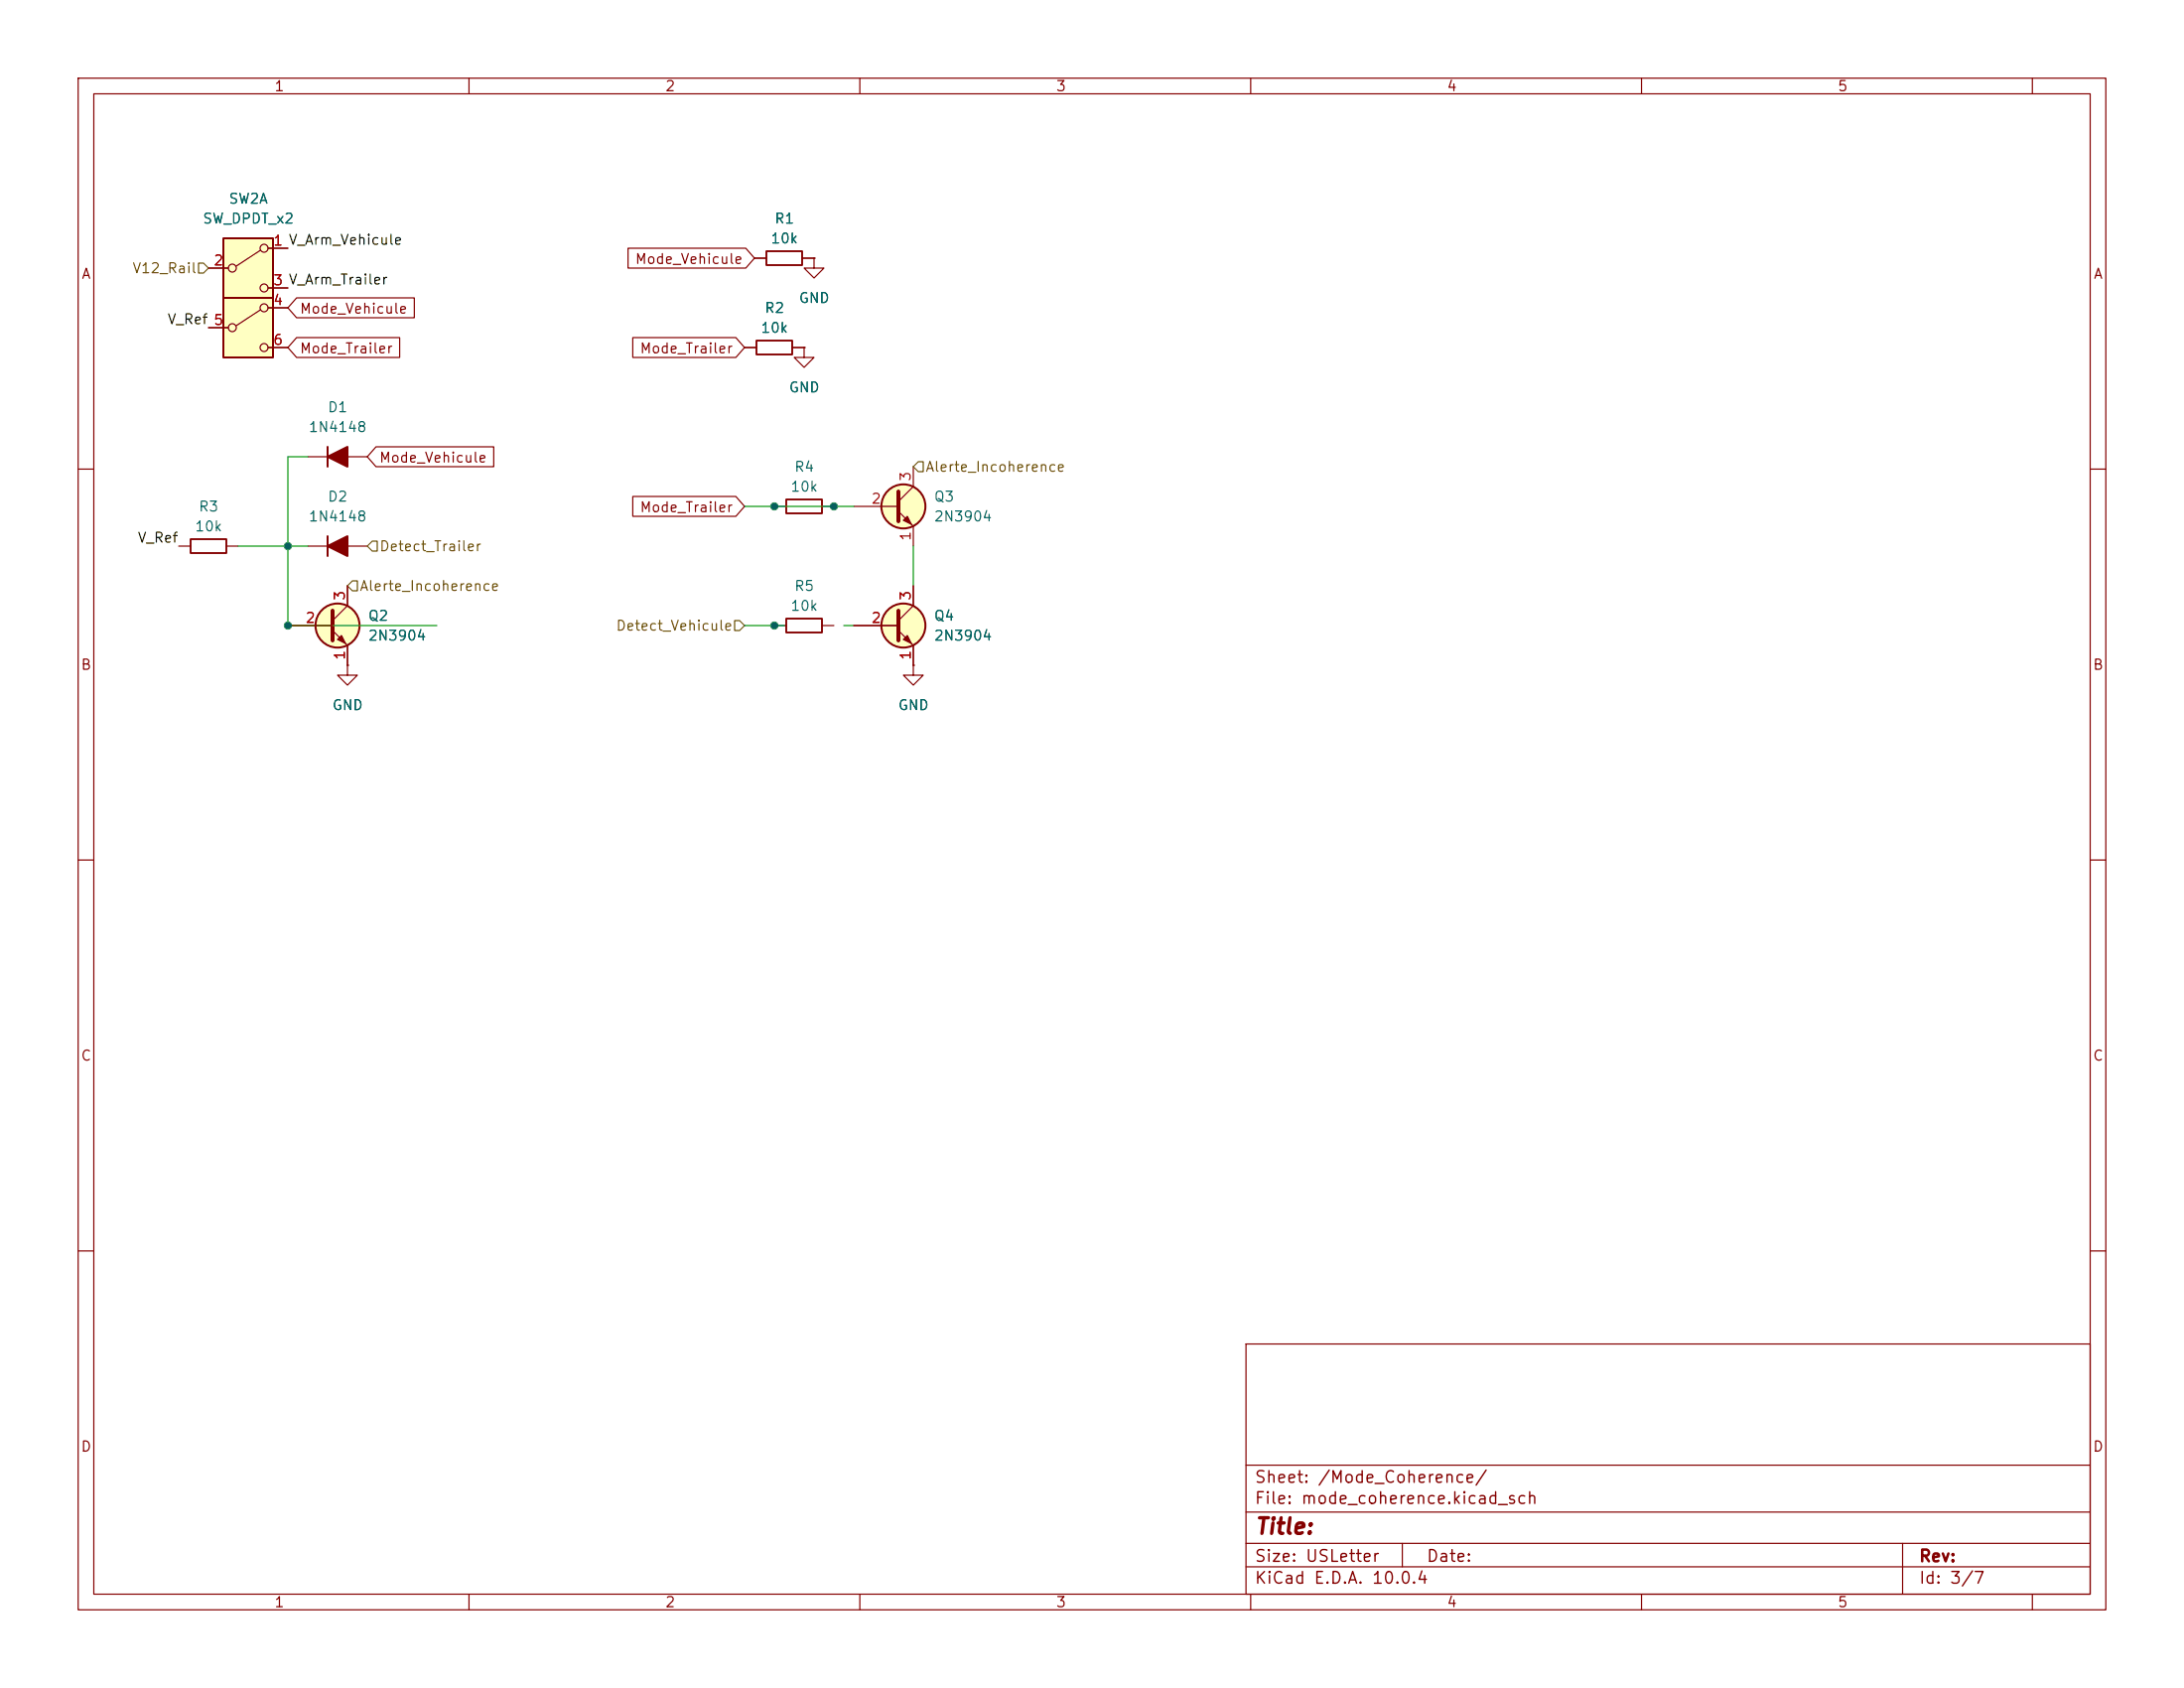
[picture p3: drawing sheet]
<svg xmlns="http://www.w3.org/2000/svg" width="279mm" height="216mm" viewBox="0 0 279 216" stroke-linecap="round" stroke-linejoin="round" font-family="sans-serif">
<g fill="none" stroke="#840000" stroke-width=".15">
<path d="M10 10h259.4v195.9h-259.4zM12 12h255.4v191.9h-255.4zM60 10v2M110 10v2M160 10v2M210 10v2M260 10v2M96.5 33h1.5M102.6 33h1.5M104.1 33v1.3h1.3l-1.3 1.3-1.2-1.3h1.2M104.1 33h.1M95.2 44.5h1.5"/>
<path d="M101.4 44.5h1.5M102.9 44.5v1.2h1.2l-1.2 1.3-1.3-1.3h1.3M102.9 44.5h.1M116.8 59.7v2.5l-1.9 1.9M10 60h2M39.4 69.9h7.6M44.4 74.9v2.6l-1.9 1.9M99.1 64.8h1.5M105.2 64.8h1.5M109.2 64.8h5.7M114.9 65.4l1.9 1.9v2.6M116.8 74.9v2.6l-1.9 1.9"/>
<path d="M267.4 60h2M36.8 80h5.7M42.5 80.6l1.9 2v2.5M99.1 80h1.5M105.2 80h1.5M109.2 80h5.7M114.9 80.6l1.9 2v2.5M116.8 85.1v1.3h1.3l-1.3 1.2-1.2-1.2h1.2M116.8 85.1h.1M10 110h2M267.4 110h2M10 160h2"/>
<path d="M159.4 171.9h108v32h-108zM267.4 160h2M159.4 197.4h108M159.4 193.4h108M159.4 187.4h108M179.4 197.4v3M243.4 197.4v6.5M60 203.9v2M110 203.9v2M159.4 200.4h108M160 203.9v2M210 203.9v2"/>
<path d="M260 203.9v2"/>
</g>
<path d="M98 32.1h4.6v1.8h-4.6zM96.8 43.6h4.5v1.7h-4.5zM100.6 63.9h4.6v1.8h-4.6zM100.6 79.1h4.6v1.8h-4.6z" fill="none" stroke="#840000" stroke-width=".24"/>
<path d="M41.9 69.9l2.5-1.3v2.5z" fill="#840000" stroke="#840000" stroke-width=".25"/>
<g fill="none" stroke="#840000" stroke-width=".25">
<path d="M41.9 68.6v2.5"/>
<circle cx="115.6" cy="64.8" r="2.82"/>
<circle cx="43.2" cy="80" r="2.82"/>
<circle cx="115.6" cy="80" r="2.82"/>
</g>
<g fill="#ffffc2" stroke="#ffffc2" stroke-width=".13">
<circle cx="115.6" cy="80" r="2.82"/>
<circle cx="115.6" cy="64.8" r="2.82"/>
<circle cx="43.2" cy="80" r="2.82"/>
</g>
<path d="M42.5 78.1v3.8M114.9 78.1v3.8M114.9 62.9v3.8" fill="none" stroke="#840000" stroke-width=".51"/>
<g fill="#840000" stroke="#840000" stroke-width=".15">
<path d="M115.6 81.8l.5-.5 .5 1z"/>
<path d="M115.6 66.5l.5-.5 .5 1.1z"/>
<path d="M43.2 81.8l.5-.5 .5 1z"/>
</g>
<path d="M28.6 38.1h6.3v7.6h-6.3z" fill="#ffffc2"/>
<g fill="none" stroke="#840000" stroke-width=".15">
<path d="M33.3 39.6l-3.1 2.1M34.3 39.4h2.5M26.7 41.9h2.5M34.3 44.5h2.5M44.4 85.1v1.3h1.3l-1.3 1.2-1.2-1.2h1.2M44.4 85.1h.1"/>
<circle cx="33.8" cy="39.4" r=".51"/>
<circle cx="29.7" cy="41.9" r=".51"/>
<circle cx="33.8" cy="44.5" r=".51"/>
</g>
<path d="M28.6 38.1h6.3v7.6h-6.3z" fill="none" stroke="#840000" stroke-width=".25"/>
<path d="M28.6 30.5h6.3v7.6h-6.3z" fill="#ffffc2"/>
<g fill="none" stroke="#840000" stroke-width=".15">
<path d="M26.7 34.3h2.5M33.3 32l-3.1 2M34.3 31.8h2.5M34.3 36.8h2.5M34.3 39.4h2.5M37.9 38.1h15.1v2.5h-15.1l-1.1-1.2zM80.3 31.7h15.1l1.1 1.3-1.1 1.3h-15.1zM96.5 33h1.5M102.6 33h1.5M104.1 33h.1M26.7 41.9h2.5M34.3 44.5h2.5"/>
<path d="M37.9 43.2h13.2v2.5h-13.2l-1.1-1.2zM39.4 58.4h7.6M48.1 57.1h15.1v2.6h-15.1l-1.1-1.3zM81 43.2h13.1l1.1 1.3-1.1 1.2h-13.1zM95.2 44.5h1.5M101.4 44.5h1.5M102.9 44.5h.1M22.9 69.9h1.5M29 69.9h1.5M44.4 74.9v2.6M81 63.5h13.1l1.1 1.3-1.1 1.2h-13.1zM116.8 74.9v2.6"/>
<path d="M36.8 80h5.7M44.4 85.1h.1M44.4 82.6v2.5M109.2 80h5.7M116.8 85.1h.1M116.8 82.6v2.5"/>
<circle cx="29.7" cy="34.3" r=".51"/>
<circle cx="33.8" cy="36.8" r=".51"/>
<circle cx="33.8" cy="31.8" r=".51"/>
</g>
<path d="M28.6 30.5h6.3v7.6h-6.3zM41.9 57.2v2.5" fill="none" stroke="#840000" stroke-width=".25"/>
<path d="M24.4 69h4.6v1.7h-4.6z" fill="none" stroke="#840000" stroke-width=".24"/>
<path d="M41.9 58.4l2.5-1.2v2.5z" fill="#840000" stroke="#840000" stroke-width=".25"/>
<path d="M25.4 33.7h.6l.7 .6-.7 .6h-.6zM117.5 59.1h.6v1.2h-.6l-.7-.6zM44.4 74.9l.7-.6h.6v1.3h-.6zM47.6 69.2h.7v1.3h-.7l-.6-.6zM94 79.4h.6l.6 .6-.6 .6h-.6z" fill="none" stroke="#725600" stroke-width=".15"/>
<path d="M39.4 58.4h-2.6v21.6h19.1M30.5 69.9h8.9M95.2 64.8h14M116.8 69.9v5M95.2 80h5.1M107.9 80h1.3" fill="none" stroke="#009600" stroke-width=".15"/>
<g fill="#009600" stroke="#009600" stroke-width=".13">
<circle cx="99.1" cy="64.8" r=".46"/>
<circle cx="106.7" cy="64.8" r=".46"/>
<circle cx="99.1" cy="80" r=".46"/>
<circle cx="36.8" cy="80" r=".46"/>
<circle cx="36.8" cy="69.9" r=".46"/>
</g>
<text font-size="2" fill="#840000" x="160.4" y="196.7">Title:</text>
<g font-size="1.5" fill="#840000">
<text x="160.4" y="190">Sheet: /Mode_Coherence/</text>
<text x="160.4" y="192.7">File: mode_coherence.kicad_sch</text>
<text x="160.4" y="202.9">KiCad E.D.A. 10.0.4</text>
<text x="160.4" y="200.1">Size: USLetter</text>
<text x="182.4" y="200.1">Date:</text>
<text x="245.4" y="200.1">Rev:</text>
<text x="245.4" y="202.9">Id: 3/7</text>
</g>
<g font-size="1.3" fill="#840000">
<text x="35" y="12">1</text>
<text x="85" y="12">2</text>
<text x="135" y="12">3</text>
<text x="185" y="12">4</text>
<text x="235" y="12">5</text>
<text x="10.3" y="36">A</text>
<text x="81.2" y="34.1">Mode_Vehicule</text>
<text x="267.7" y="36">A</text>
<text x="38.3" y="40.4">Mode_Vehicule</text>
<text x="38.3" y="45.5">Mode_Trailer</text>
<text x="81.8" y="45.5">Mode_Trailer</text>
<text x="48.4" y="59.5">Mode_Vehicule</text>
<text x="81.8" y="65.8">Mode_Trailer</text>
<text x="10.3" y="86">B</text>
<text x="267.7" y="86">B</text>
<text x="10.3" y="136">C</text>
<text x="267.7" y="136">C</text>
<text x="10.3" y="186">D</text>
<text x="267.7" y="186">D</text>
<text x="35" y="205.9">1</text>
<text x="85" y="205.9">2</text>
<text x="135" y="205.9">3</text>
<text x="185" y="205.9">4</text>
<text x="235" y="205.9">5</text>
</g>
<g font-size="1.3" fill="#006464">
<text x="25.8" y="28.9">SW_DPDT_x2</text>
<text x="29.2" y="26.4">SW2A</text>
<text x="99" y="28.9">R1</text>
<text x="98.5" y="31.5">10k</text>
<text x="97.7" y="40.3">R2</text>
<text x="102.1" y="39.1">GND</text>
<text x="97.2" y="42.9">10k</text>
<text x="41.8" y="53">D1</text>
<text x="100.8" y="50.5">GND</text>
<text x="39.4" y="55.6">1N4148</text>
<text x="25.3" y="65.7">R3</text>
<text x="41.8" y="64.5">D2</text>
<text x="101" y="63.2">10k</text>
<text x="101.5" y="60.7">R4</text>
<text x="119.4" y="64.5">Q3</text>
<text x="24.8" y="68.3">10k</text>
<text x="39.4" y="67">1N4148</text>
<text x="119.4" y="67">2N3904</text>
<text x="101.5" y="75.9">R5</text>
<text x="47" y="79.7">Q2</text>
<text x="47" y="82.3">2N3904</text>
<text x="101" y="78.4">10k</text>
<text x="119.4" y="79.7">Q4</text>
<text x="119.4" y="82.3">2N3904</text>
<text x="42.4" y="91.1">GND</text>
<text x="114.8" y="91.1">GND</text>
</g>
<g font-size="1.3" fill="#725600">
<text x="16.8" y="35.3">V12_Rail</text>
<text x="118.3" y="60.7">Alerte_Incoherence</text>
<text x="48.5" y="70.8">Detect_Trailer</text>
<text x="45.9" y="75.9">Alerte_Incoherence</text>
<text x="78.7" y="81">Detect_Vehicule</text>
</g>
<g font-size="1.3" fill="#a90000">
<text x="27.2" y="34.3">2</text>
<text x="34.9" y="31.7">1 V_Arm_Vehicule</text>
<text x="34.9" y="31.7">1</text>
<text x="27.2" y="41.9">5</text>
<text x="34.9" y="39.3">4</text>
<text x="34.9" y="36.8">3 V_Arm_Trailer</text>
<text x="34.9" y="36.8">3</text>
<text x="34.9" y="44.4">6</text>
<text x="111.4" y="64.7">2</text>
<text x="116.8" y="61.7" transform="rotate(-90 116.8 61.7)">3</text>
<text x="116.8" y="69.3" transform="rotate(-90 116.8 69.3)">1</text>
<text x="44.4" y="76.9" transform="rotate(-90 44.4 76.9)">3</text>
<text x="116.8" y="76.9" transform="rotate(-90 116.8 76.9)">3</text>
<text x="39" y="80">2</text>
<text x="111.4" y="80">2</text>
<text x="44.4" y="84.5" transform="rotate(-90 44.4 84.5)">1</text>
<text x="116.8" y="84.5" transform="rotate(-90 116.8 84.5)">1</text>
</g>
<g font-size="1.3" fill="#0f0f0f">
<text x="21.3" y="41.8">V_Ref 5</text>
<text x="17.5" y="69.7">V_Ref</text>
</g>
</svg>
